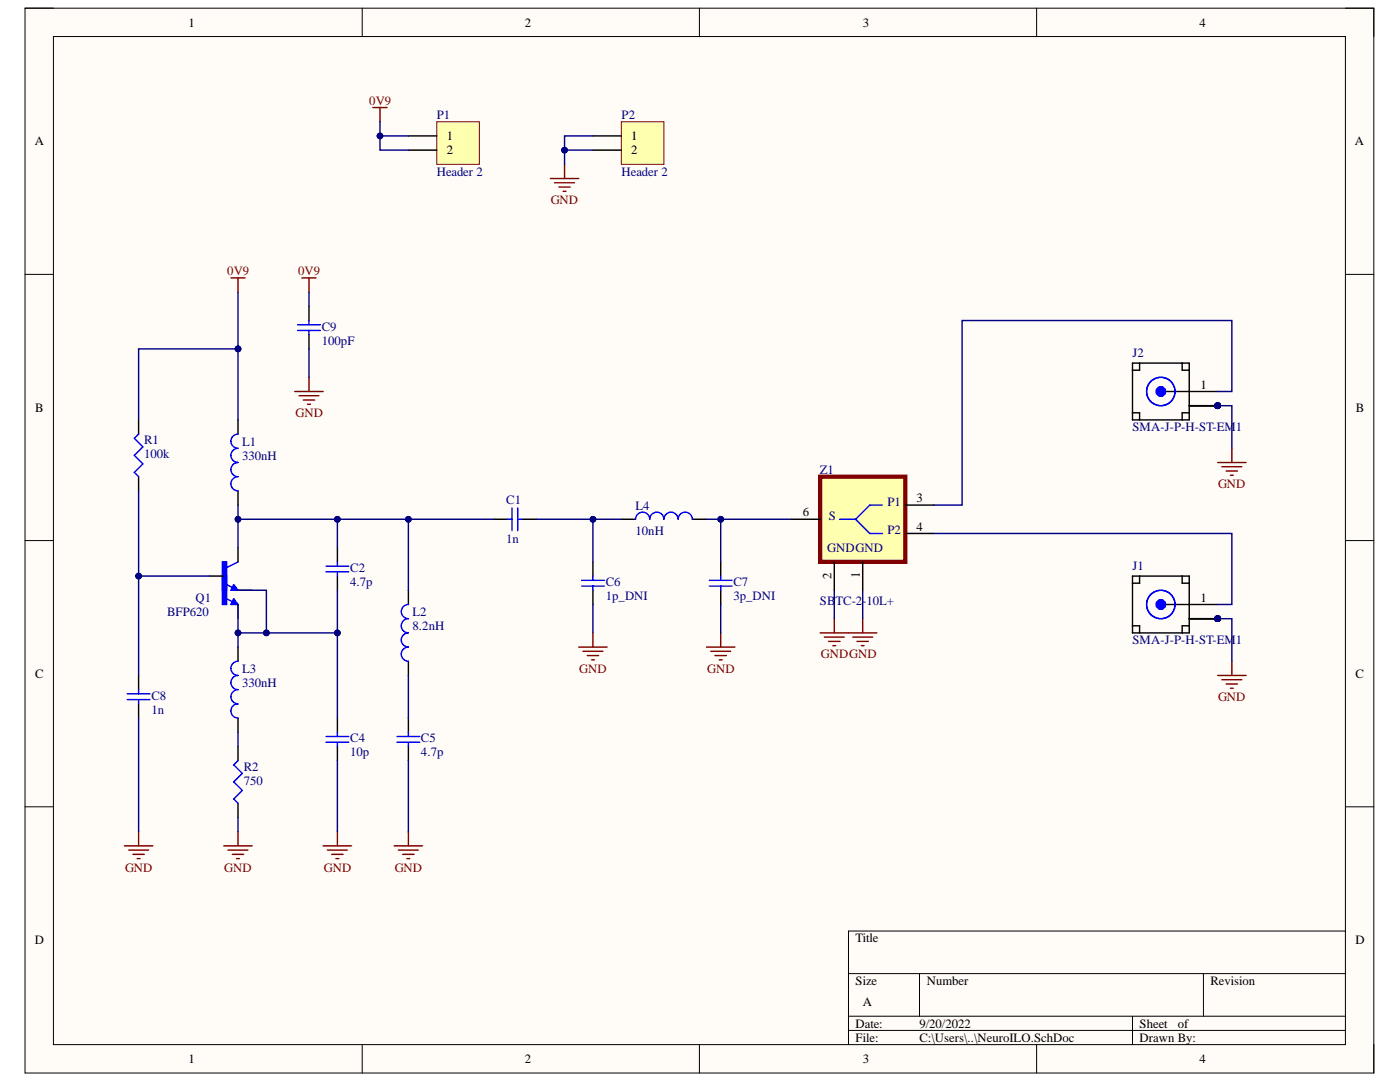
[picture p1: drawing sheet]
# Altium project NeuroILO.PrjPcb
1 sheet, 20 parts. Net scope: global (net labels, ports and power ports of the same name join across sheets).
Board file: neuroILO_C.PcbDoc

## Sheet NeuroILO.SchDoc
size A; SheetNumber: 1; SheetTotal: 1

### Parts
C1  1n  [SMD-0603]
C2  4.7p  [SMD-0603]
C4  10p  [SMD-0603]
C5  4.7p  [SMD-0603]
C6  1p_DNI  [SMD-0603]
C7  3p_DNI  [SMD-0603]
C8  1n  [SMD-0603]
C9  100pF  [SMD-0603]
J1  SMA-J-P-H-ST-EM1  [SMA-J-P-H-ST-EM1]
J2  SMA-J-P-H-ST-EM1  [SMA-J-P-H-ST-EM1]
L1  330nH  [SMD-0603]
L2  8.2nH  [SMD-0603]
L3  330nH  [SMD-0603]
L4  10nH  [SMD-0603]
P1  Header 2  [HDR1X2]
P2  Header 2  [HDR1X2]
Q1  BFP620  [SOT343]
R1  100k  [SMD-0603]
R2  750  [SMD-0603]
Z1  SBTC-2-10L+  [AT1029]

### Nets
0V9: C9.2 L1.2 P1.1 P1.2 R1.2
GND: C4.1 C5.1 C6.1 C7.1 C8.1 C9.1 J1.2_1(GND) J1.2_2(GND) J1.3_1(GND) J1.3_2(GND) J2.2_1(GND) J2.2_2(GND) J2.3_1(GND) J2.3_2(GND) P2.1 P2.2 R2.1 Z1.1(GND2) Z1.2(GND1)
NetC1_1: C1.1 C6.2 L4.1
NetC1_2: C1.2 C2.2 L1.1 L2.2 Q1.3(C)
NetC2_1: C2.1 C4.2 L3.2 Q1.2(E1) Q1.4(E2)
NetC5_2: C5.2 L2.1
NetC7_2: C7.2 L4.2 Z1.6(S)
NetC8_2: C8.2 Q1.1(B) R1.1
NetJ1_1: J1.1(SIGNAL) Z1.4(P2)
NetJ2_1: J2.1(SIGNAL) Z1.3(P1)
NetL3_1: L3.1 R2.2
